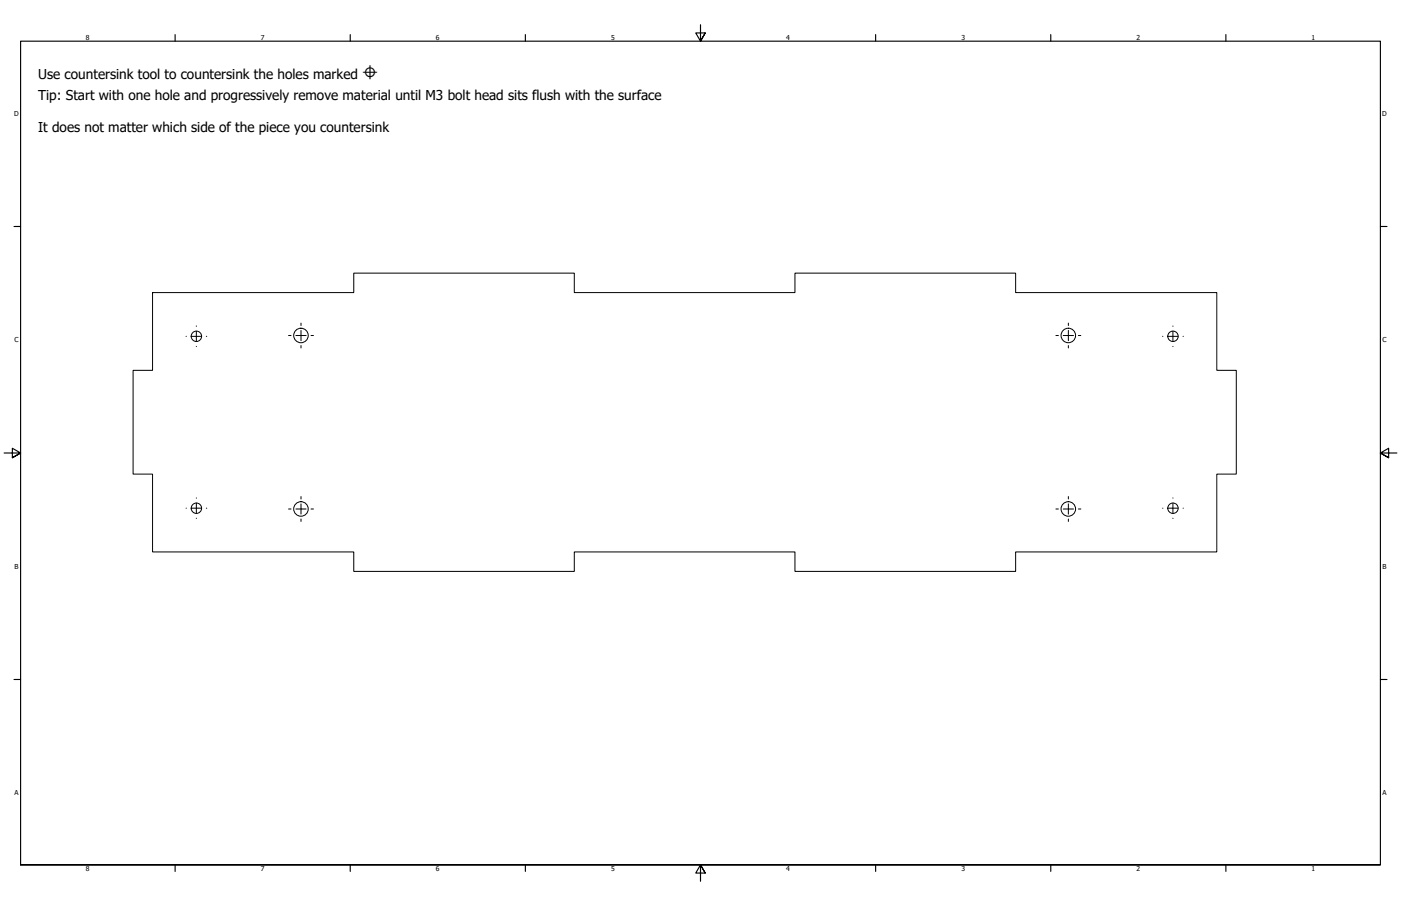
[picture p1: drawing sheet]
<svg xmlns="http://www.w3.org/2000/svg" width="864mm" height="559mm" viewBox="0 0 864 559" stroke-linecap="round" stroke-linejoin="round" font-family="sans-serif">
<!-- layer: Visible (ANSI) -->
<g fill="none" stroke="#000" stroke-width=".62">
<path d="M94 180h124v-12h136v12h136v-12h136v12h124v48h12v64h-12v48h-124v12h-136v-12h-136v12h-136v-12h-124v-48h-12v-64h12z"/>
<circle cx="121" cy="207" r="3"/>
<circle cx="186" cy="207" r="4"/>
<circle cx="659" cy="207" r="4"/>
<circle cx="723" cy="207" r="3"/>
<circle cx="121" cy="313" r="3"/>
<circle cx="186" cy="314" r="4"/>
<circle cx="659" cy="314" r="4"/>
<circle cx="723" cy="313" r="3"/>
</g>
<!-- layer: Border (ANSI) -->
<g fill="none" stroke="#000" stroke-width=".7">
<path d="M432 15v10l-3-5h6l-3 5 3-5M108 21v4M216 21v4M324 21v4M540 21v4M648 21v4M756 21v4M9 140h4M851 140h4M3 279h10l-5-3v6l5-3-5 3M861 279h-10l5-3v6l-5-3 5 3M9 419h4"/>
<path d="M851 419h4M13 533v-508h838v508h-838h838M108 533v4M216 533v4M324 533v4M435 538l-3-5 3 5h-6l3-5v11M540 533v4M648 533v4M756 533v4"/>
</g>
<!-- layer: Center Mark (ANSI) -->
<g fill="none" stroke="#000" stroke-width=".62">
<path d="M186 199v2M659 199v2M115 207h.1M118 207h6M121 201h.1M121 204v7M121 214h.1M127 207h.1M178 207h1M182 207h7M186 204v6M186 213v2"/>
<path d="M192 207h1M651 207h1M655 207h7M659 204v6M659 213v2M665 207h1M717 207h.1M720 207h6M723 201h.1M723 204v7M723 214h.1M729 207h.1"/>
<path d="M115 313h.1M118 313h6M121 307h.1M121 310v7M121 320h.1M127 313h.1M178 314h1M182 314h7M186 306v2M186 311v6M192 314h1M651 314h1"/>
<path d="M655 314h7M659 306v2M659 311v6M665 314h1M717 313h.1M720 313h6M723 307h.1M723 310v7M723 320h.1M729 313h.1M186 320v2M659 320v2"/>
</g>
<g font-size="8.4">
<text x="24" y="49">Use countersink tool to countersink the holes marked ⌖</text>
<text x="24" y="62">Tip: Start with one hole and progressively remove material until M3 bolt head sits flush with the surface</text>
<text x="24" y="82">It does not matter which side of the piece you countersink</text>
</g>
<g font-size="4.2">
<text x="53" y="24">8</text>
<text x="161" y="24">7</text>
<text x="269" y="24">6</text>
<text x="377" y="24">5</text>
<text x="485" y="24">4</text>
<text x="593" y="24">3</text>
<text x="701" y="24">2</text>
<text x="808" y="24">1</text>
<text x="9" y="71">D</text>
<text x="852" y="71">D</text>
<text x="9" y="211">C</text>
<text x="852" y="211">C</text>
<text x="9" y="351">B</text>
<text x="852" y="351">B</text>
<text x="9" y="490">A</text>
<text x="852" y="490">A</text>
<text x="53" y="537">8</text>
<text x="161" y="537">7</text>
<text x="269" y="537">6</text>
<text x="377" y="537">5</text>
<text x="485" y="537">4</text>
<text x="593" y="537">3</text>
<text x="701" y="537">2</text>
<text x="808" y="537">1</text>
</g>
</svg>
